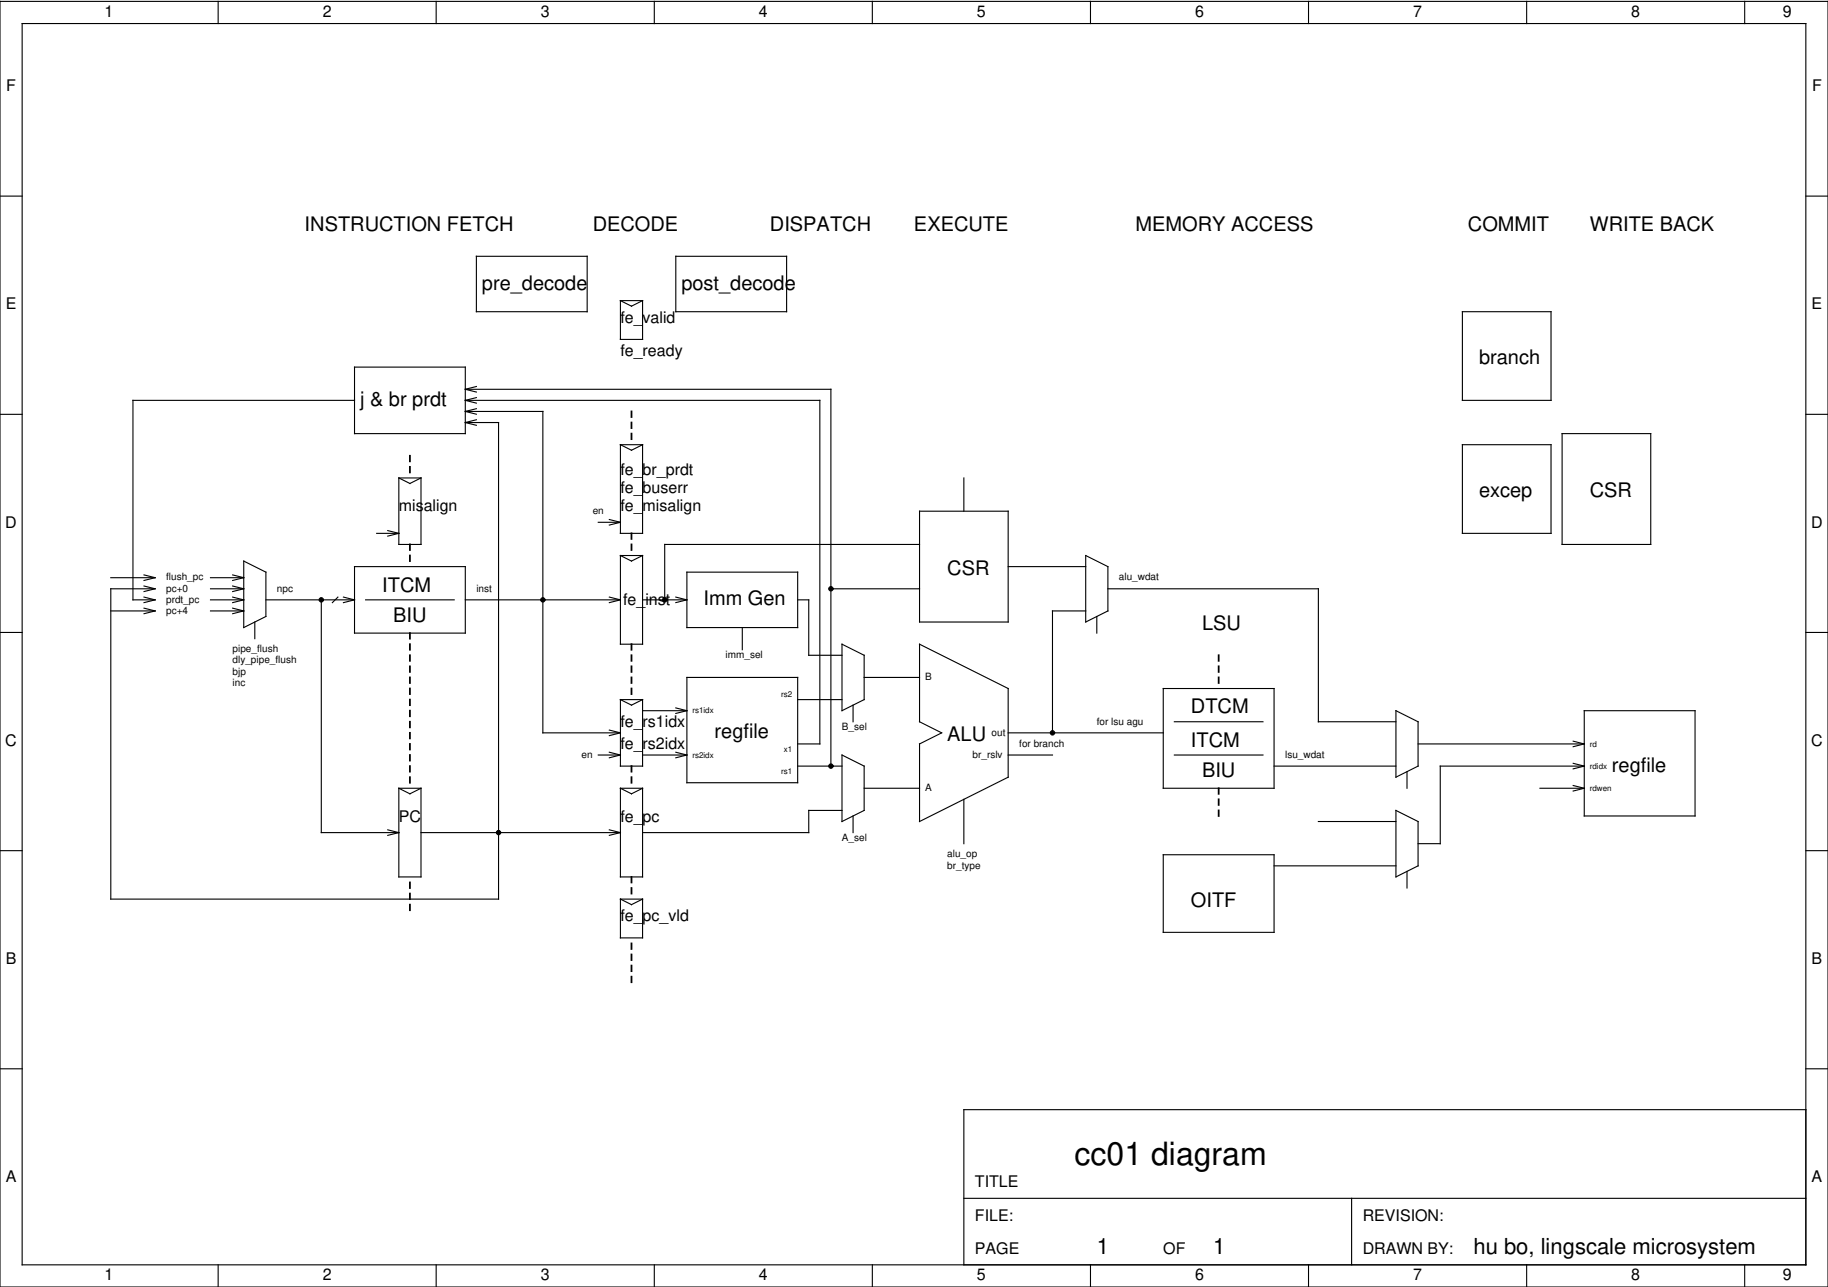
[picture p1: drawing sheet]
<svg xmlns="http://www.w3.org/2000/svg" width="419mm" height="295mm" viewBox="0 0 419 295" stroke-linecap="round" stroke-linejoin="round" font-family="sans-serif">
<g fill="none" stroke="#000" stroke-width=".25">
<path d="M0 .3h419.1v294.7h-419.1zM5.1 5.4h408.9v284.5h-408.9zM50 .3v5.1M100 .3v5.1M150 .3v5.1M200 .3v5.1M250 .3v5.1M300 .3v5.1M350 .3v5.1M400 .3v5.1M0 44.9h5.1M109.2 58.7h25.4v12.7h-25.4z"/>
<path d="M154.9 58.7h25.4v12.7h-25.4zM414 44.9h5.1M142.2 68.9v8.9h5.1v-8.9M142.2 68.9l2.6 1.3 2.5-1.3M142.2 68.9h5.1M335.3 71.4h20.3v20.4h-20.3zM0 95h5.1M81.3 91.8h-50.8v45.7h5.1M81.3 84.1h25.4v15.3h-25.4zM106.7 96.8h7.6v109.3h-88.9v-71.2h10.2M106.7 96.8l2.5 .7M106.7 94.3h17.8v73.7h17.7"/>
<path d="M106.7 94.3l2.5 .6M106.7 89.2h83.8v86.4M106.7 89.2l2.5 .7M106.7 91.8h81.3v78.7h-5.1M106.7 91.8l2.5 .6M109.2 93.7l-2.5 .6M109.2 88.6l-2.5 .6M109.2 96.2l-2.5 .6M109.2 91.1l-2.5 .7M358.1 99.4h20.4v25.4h-20.4zM414 95h5.1M91.4 109.5v15.3h5.1v-15.3"/>
<path d="M91.4 109.5l2.6 1.3 2.5-1.3M91.4 109.5h5.1M137.2 119.7h5M139.7 119.1l2.5 .6M142.2 101.9v20.3h5.1v-20.3M142.2 101.9l2.6 1.3 2.5-1.3M142.2 101.9h5.1M142.2 119.7l-2.5 .6M210.8 117.2h20.3v25.4h-20.3zM221 109.5v7.7M335.3 101.9h20.3v20.3h-20.3zM25.4 132.4h10.2"/>
<path d="M33 131.8l2.6 .6M33 139.4l2.6 .6M33 134.3l2.6 .6M33 136.8l2.6 .7M35.6 134.9l-2.6 .7M35.6 137.5l-2.6 .6M35.6 132.4l-2.6 .6M48.3 134.9h7.6M48.3 132.4h7.6M48.3 137.5h7.6M53.3 139.4l2.6 .6M53.3 134.3l2.6 .6"/>
<path d="M53.3 131.8l2.6 .6M53.3 136.8l2.6 .7M55.9 134.9l-2.6 .7M55.9 137.5l-2.6 .6M55.9 128.6l5.1 2.5v10.2l-5.1 2.5zM55.9 132.4l-2.6 .6M61 137.5h20.3M73.7 137.5v53.3h17.7M77.5 136.8l-1.3 1.3M78.7 136.8l2.6 .7M81.3 137.5l-2.6 .6M83.8 137.5h20.3"/>
<path d="M86.4 122.2h5M88.9 121.6l2.5 .6M91.4 122.2l-2.5 .7M106.7 137.5h35.5M139.7 136.8l2.5 .7M142.2 127.3l2.6 1.3 2.5-1.3M142.2 127.3v20.3h5.1v-20.3M142.2 127.3h5.1M142.2 137.5l-2.5 .6M147.3 137.5h10.2M154.9 136.8l2.6 .7M157.5 131.1h25.4v12.7h-25.4z"/>
<path d="M157.5 137.5l-2.6 .6M182.9 137.5h2.5v12.7h7.6M190.5 134.9h20.3M210.8 124.8h-58.4v12.7M231.1 129.9h17.8M248.9 127.3l5.1 2.6v10.1l-5.1 2.6zM254 134.9h48.3v30.5M0 144.9h5.1M25.4 140h10.2M35.6 140l-2.6 .7M48.3 140h7.6M55.9 140l-2.6 .7"/>
<path d="M58.4 142.6v3.8M81.3 145.1v-15.2h25.4v15.2M81.3 145.1h25.4M157.5 155.3h25.4v24.1h-25.4zM170.2 143.8v5.1M193 147.6l5.1 2.6v10.1l-5.1 2.6zM198.1 155.3h12.7M210.8 147.6l20.3 10.2v20.3l-20.3 10.2v-17.8l5.1-2.5-5.1-2.6zM248.9 140h-7.6v28M251.5 141.3v3.8M266.7 157.8h25.4v22.9h-25.4zM414 144.9h5.1"/>
<path d="M137.2 173h5M139.7 172.4l2.5 .6M139.7 167.3l2.5 .7M142.2 160.3h5.1M142.2 160.3v15.3h5.1v-15.3M142.2 173l-2.5 .7M142.2 168l-2.5 .6M147.3 173h10.2M147.3 162.9h10.2M147.3 160.3l-2.5 1.3-2.6-1.3M154.9 162.2l2.6 .7M154.9 172.4l2.6 .6"/>
<path d="M157.5 162.9l-2.6 .6M157.5 173l-2.6 .7M182.9 160.3h10.1M182.9 175.6h10.1M193 173l5.1 2.6v10.1l-5.1 2.6zM195.6 161.6v3.8M231.1 168h35.6M231.1 173h10.2M269.2 173h20.4M269.2 165.4h20.4M292.1 175.6h27.9M302.3 165.4h17.7"/>
<path d="M320 162.9l5.1 2.5v10.2l-5.1 2.5zM322.6 176.8v3.9M325.1 170.5h38.1M360.7 169.9l2.5 .6M360.7 174.9l2.5 .7M363.2 162.9h25.4v24.1h-25.4zM363.2 175.6h-33v17.8h-5.1M363.2 170.5l-2.5 .6M363.2 175.6l-2.5 .6M0 195h5.1M88.9 190.2l2.5 .6M91.4 190.8l-2.5 .7"/>
<path d="M91.4 180.7h5.1M91.4 180.7v20.3h5.1v-20.3M91.4 180.7l2.6 1.2 2.5-1.2M96.5 190.8h45.7M139.7 190.2l2.5 .6M142.2 180.7h5.1M142.2 190.8l-2.5 .7M147.3 180.7l-2.5 1.2-2.6-1.2M147.3 180.7v20.3h-5.1v-20.3M193 185.7h-7.6v5.1h-38.1M195.6 187v3.8M198.1 180.7h12.7"/>
<path d="M221 183.2v10.2M266.7 195.9h25.4v17.8h-25.4zM292.1 198.4h27.9M302.3 188.3h17.7M320 185.7l5.1 2.6v10.1l-5.1 2.6zM322.6 199.7v3.8M353.1 180.7h10.1M360.7 180l2.5 .7M363.2 180.7l-2.5 .6M414 195h5.1M142.2 206.1l2.6 1.2 2.5-1.2M142.2 206.1h5.1"/>
<path d="M147.3 206.1v8.8h-5.1v-8.8M0 244.9h5.1M414 244.9h5.1M414 254.3h-193v35.6M221 274.6h193M309.9 274.6v15.3M50 289.9v5.1M100 289.9v5.1M150 289.9v5.1M200 289.9v5.1M250 289.9v5.1M300 289.9v5.1"/>
<path d="M350 289.9v5.1M400 289.9v5.1"/>
</g>
<g fill="none" stroke="#000" stroke-width=".41">
<path d="M144.8 96.8v1.3M144.8 99.4v1.2M144.8 94.3v1.3M94 104.5v1.2M94 107v1.3M94 124.8v1.2M94 127.3v1.3M144.8 122.2v1.3M144.8 124.8v1.2M94 152.7v1.3M94 145.1v1.3M94 157.8v1.3"/>
<path d="M94 150.2v1.2M94 147.6v1.3M94 155.3v1.2M144.8 150.2v1.2M144.8 152.7v1.3M144.8 155.3v1.2M144.8 157.8v1.3M144.8 147.6v1.3M279.4 150.2v1.2M279.4 152.7v1.3M279.4 155.3v1.2M94 160.3v1.3"/>
<path d="M94 175.6v1.2M94 168v1.2M94 165.4v1.3M94 173v1.3M94 178.1v1.3M94 162.9v1.2M94 170.5v1.3M144.8 175.6v1.2M144.8 178.1v1.3M279.4 180.7v1.2M279.4 183.2v1.3M279.4 185.7v1.3"/>
<path d="M94 202.2v1.3M94 204.8v1.3M94 207.3v1.3M144.8 201v1.2M144.8 203.5v1.3M144.8 216.2v1.3M144.8 218.8v1.2M144.8 221.3v1.3M144.8 223.8v1.3"/>
</g>
<g fill="none" stroke="#000" stroke-width=".23">
<circle cx="73.7" cy="137.5" r=".51"/>
<circle cx="124.5" cy="137.5" r=".51"/>
<circle cx="152.4" cy="137.5" r=".51"/>
<circle cx="190.5" cy="134.9" r=".51"/>
<circle cx="190.5" cy="175.6" r=".51"/>
<circle cx="241.3" cy="168" r=".51"/>
<circle cx="114.3" cy="190.8" r=".51"/>
</g>
<g fill="#000">
<circle cx="73.7" cy="137.5" r=".51"/>
<circle cx="124.5" cy="137.5" r=".51"/>
<circle cx="152.4" cy="137.5" r=".51"/>
<circle cx="190.5" cy="134.9" r=".51"/>
<circle cx="190.5" cy="175.6" r=".51"/>
<circle cx="241.3" cy="168" r=".51"/>
<circle cx="114.3" cy="190.8" r=".51"/>
</g>
<text font-size="7.3" x="246.4" y="267">cc01 diagram</text>
<g font-size="5">
<text x="251.5" y="287.3">1</text>
<text x="278.1" y="287.3">1</text>
<text x="337.8" y="287.3">hu bo, lingscale microsystem</text>
</g>
<g font-size="4.6">
<text x="69.8" y="53">INSTRUCTION FETCH</text>
<text x="135.9" y="53">DECODE</text>
<text x="176.5" y="53">DISPATCH</text>
<text x="209.5" y="53">EXECUTE</text>
<text x="260.3" y="53">MEMORY ACCESS</text>
<text x="336.5" y="53">COMMIT</text>
<text x="364.5" y="53">WRITE BACK</text>
<text x="110.5" y="66.4">pre_decode</text>
<text x="156.2" y="66.4">post_decode</text>
<text x="339.1" y="83.5">branch</text>
<text x="82.5" y="93">j &amp; br prdt</text>
<text x="339.1" y="114">excep</text>
<text x="364.5" y="114">CSR</text>
<text x="217.2" y="131.8">CSR</text>
<text x="87.6" y="135.6">ITCM</text>
<text x="90.2" y="142.6">BIU</text>
<text x="161.3" y="138.7">Imm Gen</text>
<text x="275.6" y="144.5">LSU</text>
<text x="273" y="163.5">DTCM</text>
<text x="163.8" y="169.2">regfile</text>
<text x="217.2" y="169.9">ALU</text>
<text x="273" y="171.1">ITCM</text>
<text x="275.6" y="178.1">BIU</text>
<text x="369.6" y="176.8">regfile</text>
<text x="273" y="208">OITF</text>
</g>
<g font-size="3.7">
<text x="24" y="3.8">1</text>
<text x="74" y="3.8">2</text>
<text x="124" y="3.8">3</text>
<text x="174" y="3.8">4</text>
<text x="224" y="3.8">5</text>
<text x="274" y="3.8">6</text>
<text x="324" y="3.8">7</text>
<text x="374" y="3.8">8</text>
<text x="408.7" y="3.8">9</text>
<text x="1.4" y="20.9">F</text>
<text x="415.4" y="20.9">F</text>
<text x="1.3" y="70.9">E</text>
<text x="415.3" y="70.9">E</text>
<text x="142.2" y="74">fe_valid</text>
<text x="142.2" y="81.6">fe_ready</text>
<text x="142.2" y="108.9">fe_br_prdt</text>
<text x="142.2" y="113">fe_buserr</text>
<text x="91.4" y="117.2">misalign</text>
<text x="142.2" y="117.2">fe_misalign</text>
<text x="1.2" y="120.9">D</text>
<text x="415.2" y="120.9">D</text>
<text x="142.9" y="138.7">fe_inst</text>
<text x="142.2" y="166.7">fe_rs1idx</text>
<text x="1.2" y="170.9">C</text>
<text x="142.2" y="171.8">fe_rs2idx</text>
<text x="415.2" y="170.9">C</text>
<text x="91.4" y="188.3">PC</text>
<text x="142.2" y="188.3">fe_pc</text>
<text x="142.2" y="211.1">fe_pc_vld</text>
<text x="1.3" y="220.9">B</text>
<text x="415.3" y="220.9">B</text>
<text x="1.3" y="270.9">A</text>
<text x="223.5" y="272.1">TITLE</text>
<text x="415.3" y="270.9">A</text>
<text x="223.5" y="279.7">FILE:</text>
<text x="312.4" y="279.7">REVISION:</text>
<text x="223.5" y="287.3">PAGE</text>
<text x="266.7" y="287.3">OF</text>
<text x="312.4" y="287.3">DRAWN BY:</text>
<text x="24" y="293.4">1</text>
<text x="74" y="293.4">2</text>
<text x="124" y="293.4">3</text>
<text x="174" y="293.4">4</text>
<text x="224" y="293.3">5</text>
<text x="274" y="293.4">6</text>
<text x="324" y="293.3">7</text>
<text x="374" y="293.4">8</text>
<text x="408.7" y="293.4">9</text>
</g>
<g font-size="2.3">
<text x="135.9" y="117.8">en</text>
<text x="38.1" y="133">flush_pc</text>
<text x="38.1" y="135.6">pc+0</text>
<text x="63.5" y="135.6">npc</text>
<text x="109.2" y="135.6">inst</text>
<text x="256.5" y="133">alu_wdat</text>
<text x="38.1" y="138.1">prdt_pc</text>
<text x="38.1" y="140.7">pc+4</text>
<text x="53.3" y="149.5">pipe_flush</text>
<text x="53.3" y="152">dly_pipe_flush</text>
<text x="53.3" y="154.6">bjp</text>
<text x="166.4" y="150.8">imm_sel</text>
<text x="212.1" y="155.9">B</text>
<text x="53.3" y="157.2">inc</text>
<text x="193" y="167.3">B_sel</text>
<text x="251.5" y="166.1">for lsu agu</text>
<text x="133.3" y="173.7">en</text>
<text x="223" y="173.7">br_rslv</text>
<text x="227.3" y="168.6">out</text>
<text x="233.7" y="171.1">for branch</text>
<text x="294.6" y="173.7">lsu_wdat</text>
<text x="212.1" y="181.3">A</text>
<text x="193" y="192.7">A_sel</text>
<text x="217.2" y="196.5">alu_op</text>
<text x="217.2" y="199.1">br_type</text>
</g>
<g font-size="1.8">
<text x="179.1" y="159.7">rs2</text>
<text x="158.7" y="163.5">rs1idx</text>
<text x="158.7" y="173.7">rs2idx</text>
<text x="179.7" y="172.4">x1</text>
<text x="364.5" y="171.1">rd</text>
<text x="179.1" y="177.5">rs1</text>
<text x="364.5" y="176.2">rdidx</text>
<text x="364.5" y="181.3">rdwen</text>
</g>
</svg>
